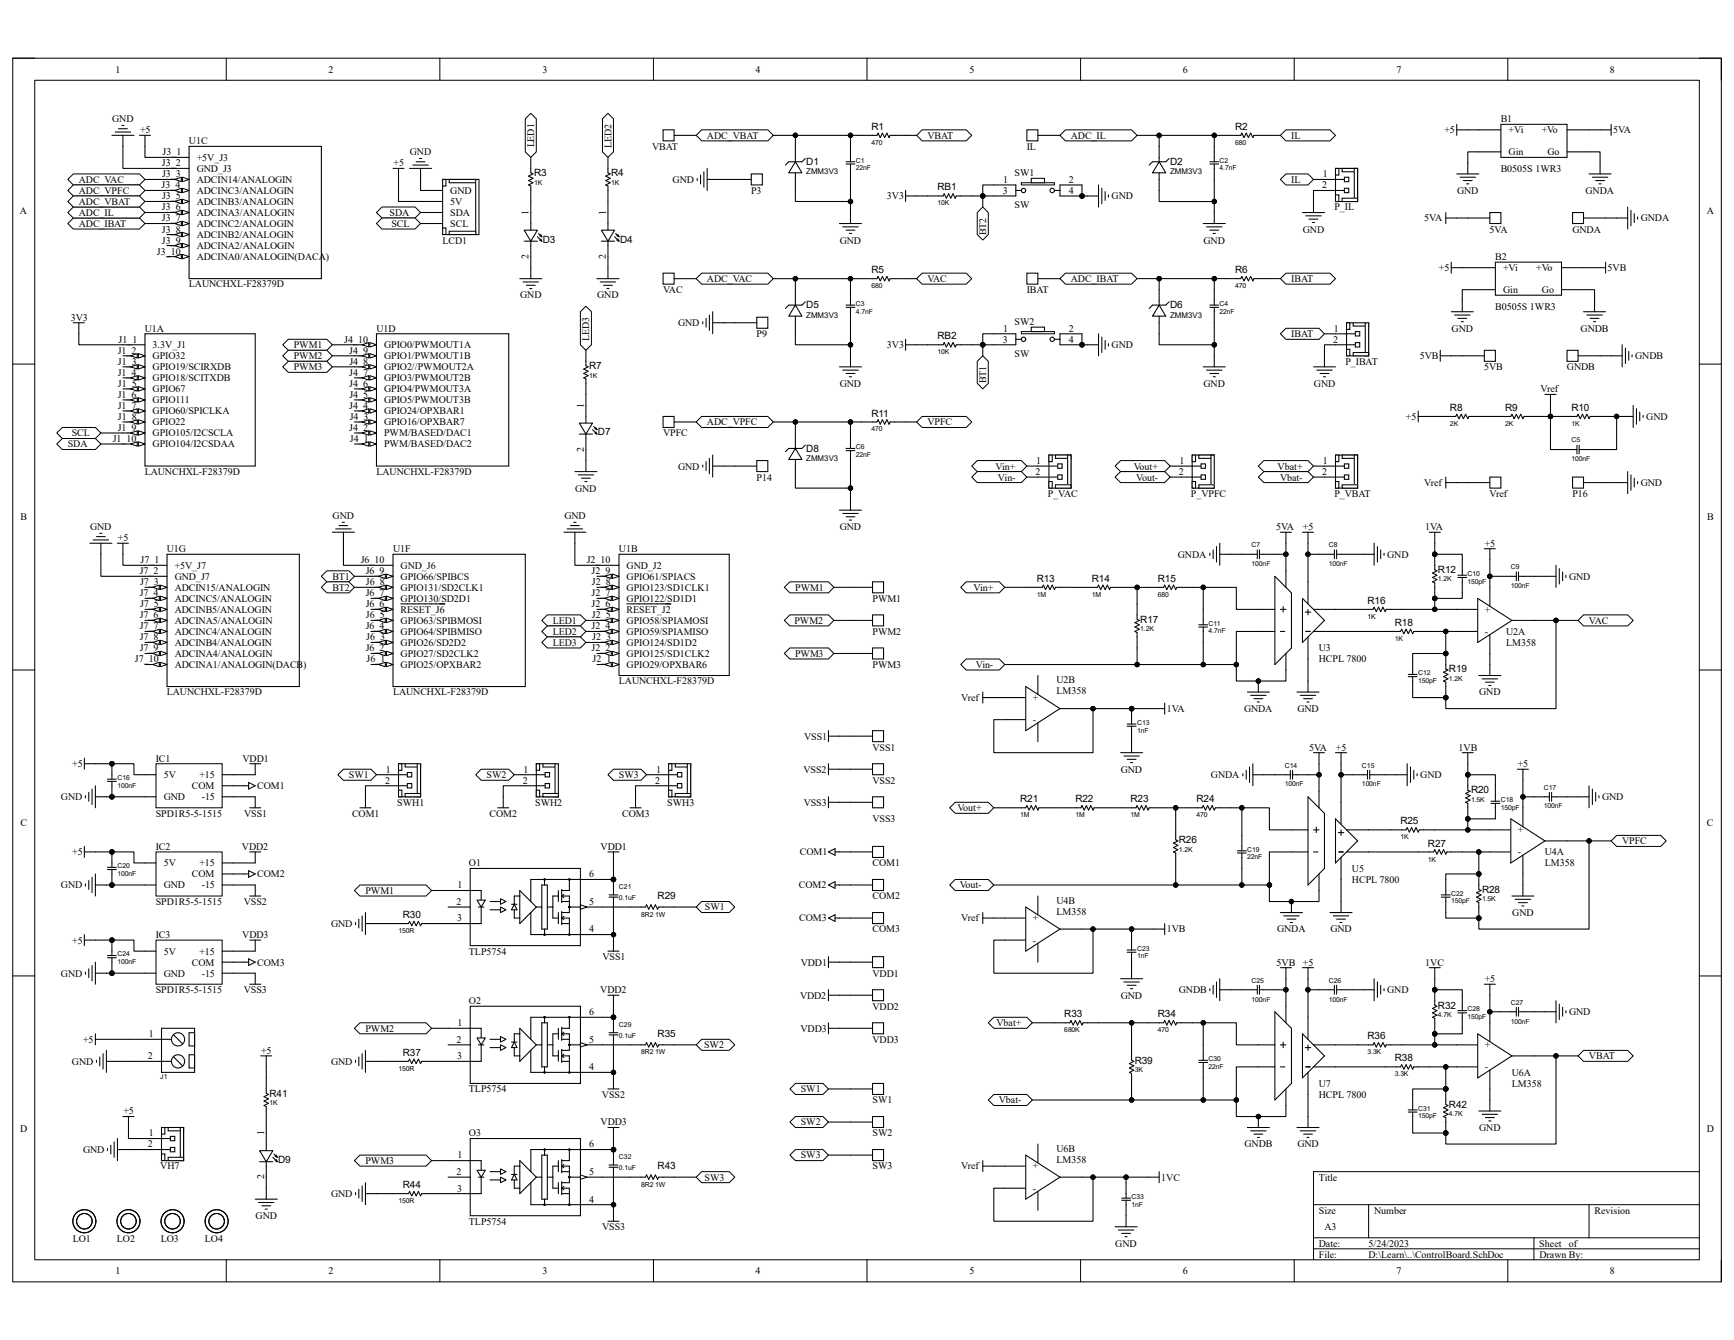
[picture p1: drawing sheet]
# Altium project ControlBoard.PrjPcb
1 sheet, 147 parts. Net scope: flat (ports and power ports of the same name join across sheets).
Board file: ControlBoard.PcbDoc

## Sheet ControlBoard.SchDoc
size A3; SheetNumber: 1; SheetTotal: 1

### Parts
(Parts that share a designator on the sheet are numbered #1, #2 ... from top to bottom, then left to right.)
5VA  test PCB  [tp_red_1p]  (value not drawn)
5VB  test PCB  [tp_red_1p]  (value not drawn)
B1  B0505S 1WR3  [B0505S]
B2  B0505S 1WR3  [B0505S]
C1  22nF  [cap_0805]
C2  4.7nF  [cap_0805]
C3  4.7nF  [cap_0805]
C4  22nF  [cap_0805]
C5  100nF  [cap_0805]
C6  22nF  [cap_0805]
C7  100nF  [cap_0805]
C8  100nF  [cap_0805]
C9  100nF  [cap_0805]
C10  150pF  [cap_0805]
C11  4.7nF  [cap_0805]
C12  150pF  [cap_0805]
C13  1nF  [cap_0805]
C14  100nF  [cap_0805]
C15  100nF  [cap_0805]
C16  100nF  [cap_0805]
C17  100nF  [cap_0805]
C18  150pF  [cap_0805]
C19  22nF  [cap_0805]
C20  100nF  [cap_0805]
C21  0.1uF  [cap_0805]
C22  150pF  [cap_0805]
C23  1nF  [cap_0805]
C24  100nF  [cap_0805]
C25  100nF  [cap_0805]
C26  100nF  [cap_0805]
C27  100nF  [cap_0805]
C28  150pF  [cap_0805]
C29  0.1uF  [cap_0805]
C30  22nF  [cap_0805]
C31  150pF  [cap_0805]
C32  0.1uF  [cap_0805]
C33  1nF  [cap_0805]
COM1  test PCB  [tp_white_1p]  (value not drawn)
COM2  test PCB  [tp_white_1p]  (value not drawn)
COM3  test PCB  [tp_white_1p]  (value not drawn)
D1  ZMM3V3  [D_SOD80]
D2  ZMM3V3  [D_SOD80]
D3  (no value)  [LED0805RED]
D4  (no value)  [LED0805RED]
D5  ZMM3V3  [D_SOD80]
D6  ZMM3V3  [D_SOD80]
D7  (no value)  [LED0805RED]
D8  ZMM3V3  [D_SOD80]
D9  (no value)  [LED0805RED]
GNDA  test PCB  [Tp_black_1p]  (value not drawn)
GNDB  test PCB  [Tp_black_1p]  (value not drawn)
IBAT  test PCB  [tp_yellow_1p]  (value not drawn)
IC1  SPD1R5-5-1515  [SPS1R5]
IC2  SPD1R5-5-1515  [SPS1R5]
IC3  SPD1R5-5-1515  [SPS1R5]
IL  test PCB  [tp_yellow_1p]  (value not drawn)
J1  CONN_TB2  [TBG_2]  (value not drawn)
LCD1  HHDR_4  [XH_4]  (value not drawn)
LO1  LO KHOAN  [SCMH_M3P5FT]  (value not drawn)
LO2  LO KHOAN  [SCMH_M3P5FT]  (value not drawn)
LO3  LO KHOAN  [SCMH_M3P5FT]  (value not drawn)
LO4  LO KHOAN  [SCMH_M3P5FT]  (value not drawn)
O1  TLP5754  [TLP5754]
O2  TLP5754  [TLP5754]
O3  TLP5754  [TLP5754]
P3  test PCB  [Tp_black_1p]  (value not drawn)
P9  test PCB  [Tp_black_1p]  (value not drawn)
P14  test PCB  [Tp_black_1p]  (value not drawn)
P16  test PCB  [Tp_black_1p]  (value not drawn)
P_IBAT  HHDR_2  [XH_2]  (value not drawn)
P_IL  HHDR_2  [XH_2]  (value not drawn)
P_VAC  HHDR_2  [VH-2]  (value not drawn)
P_VBAT  HHDR_2  [VH-2]  (value not drawn)
P_VPFC  HHDR_2  [VH-2]  (value not drawn)
PWM1  test PCB  [tp_yellow_1p]  (value not drawn)
PWM2  test PCB  [tp_yellow_1p]  (value not drawn)
PWM3  test PCB  [tp_yellow_1p]  (value not drawn)
R1  470  [R0805]
R2  680  [R0805]
R3  1K  [R0805]
R4  1K  [R0805]
R5  680  [R0805]
R6  470  [R0805]
R7  1K  [R0805]
R8  2K  [R0805]
R9  2K  [R0805]
R10  1K  [R0805]
R11  470  [R0805]
R12  1.2K  [R0805]
R13  1M  [R1206]
R14  1M  [R1206]
R15  680  [R0805]
R16  1K  [R0805]
R17  1.2K  [R1206]
R18  1K  [R0805]
R19  1.2K  [R0805]
R20  1.5K  [R0805]
R21  1M  [R1206]
R22  1M  [R1206]
R23  1M  [R1206]
R24  470  [R0805]
R25  1K  [R0805]
R26  1.2K  [R1206]
R27  1K  [R0805]
R28  1.5K  [R0805]
R29  8R2 1W  [R2512]
R30  150R  [R0805]
R32  4.7K  [R0805]
R33  680K  [R0805]
R34  470  [R0805]
R35  8R2 1W  [R2512]
R36  3.3K  [R0805]
R37  150R  [R0805]
R38  3.3K  [R0805]
R39  3K  [R0805]
R41  1K  [R0805]
R42  4.7K  [R0805]
R43  8R2 1W  [R2512]
R44  150R  [R0805]
RB1  10K  [R0805]
RB2  10K  [R0805]
SW1#1  SW  [SWPBS_SPDT_6X6X5]
SW1#2  test PCB  [Tp_blue_1p]  (value not drawn)
SW2#1  SW  [SWPBS_SPDT_6X6X5]
SW2#2  test PCB  [Tp_blue_1p]  (value not drawn)
SW3  test PCB  [Tp_blue_1p]  (value not drawn)
SWH1  HHDR_2  [VH-2]  (value not drawn)
SWH2  HHDR_2  [VH-2]  (value not drawn)
SWH3  HHDR_2  [VH-2]  (value not drawn)
U1  LAUNCHXL-F28379D  [MOD_LC-F28379D]  (parts A,B,C,D,F,G of 8)
U2  LM358  [SOIC-8]  (parts A,B of 2)
U3  HCPL 7800  [SOP-8P]
U4  LM358  [SOIC-8]  (parts A,B of 2)
U5  HCPL 7800  [SOP-8P]
U6  LM358  [SOIC-8]  (parts A,B of 2)
U7  HCPL 7800  [SOP-8P]
VAC  test PCB  [tp_yellow_1p]  (value not drawn)
VBAT  test PCB  [tp_yellow_1p]  (value not drawn)
VDD1  test PCB  [tp_red_1p]  (value not drawn)
VDD2  test PCB  [tp_red_1p]  (value not drawn)
VDD3  test PCB  [tp_red_1p]  (value not drawn)
VH7  HHDR_2  [VH-2]  (value not drawn)
VPFC  test PCB  [tp_yellow_1p]  (value not drawn)
Vref  test PCB  [tp_red_1p]  (value not drawn)
VSS1  test PCB  [Tp_black_1p]  (value not drawn)
VSS2  test PCB  [Tp_black_1p]  (value not drawn)
VSS3  test PCB  [Tp_black_1p]  (value not drawn)

### Ports
ADC_IBAT (bidir), ADC_IL (bidir), ADC_VAC (bidir), ADC_VBAT (bidir), ADC_VPFC (bidir), BT1 (bidir), BT2 (bidir), IBAT (bidir), IL (bidir), LED1 (bidir), LED2 (bidir), LED3 (bidir), PWM1 (bidir), PWM2 (bidir), PWM3 (bidir), SCL (bidir), SDA (bidir), SW1 (bidir), SW2 (bidir), SW3 (bidir), VAC (bidir), VBAT (bidir), Vbat+ (bidir), Vbat- (bidir), Vin+ (bidir), Vin- (bidir), Vout+ (bidir), Vout- (bidir), VPFC (bidir)

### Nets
1VA: C10.2 C13.2 R12.2 U2.6(-) U2.7(OUT2)
1VB: C18.2 C23.2 R20.2 U4.6(-) U4.7(OUT2)
1VC: C28.2 C33.2 R32.2 U6.6(-) U6.7(OUT2)
3V3: RB1.1 RB2.1 U1.J1_1(3.3V_J1)
5VA: 5VA.1 B1.4(+Vo) C7.2 C14.2 U3.1(VDD1) U5.1(VDD1)
5VB: 5VB.1 B2.4(+Vo) C25.2 U7.1(VDD1)
+5: B1.2(+Vi) B2.2(+Vi) C8.1 C9.1 C15.1 C16.2 C17.1 C20.2 C24.2 C26.1 C27.1 IC1.1(5V) IC2.1(5V) IC3.1(5V) J1.1 LCD1.2(5V) R8.2 R41.1 U1.J3_1(+5V_J3) U1.J7_1(+5V_J7) U2.8(VCC) U3.8(VDD2) U4.8(VCC) U5.8(VDD2) U6.8(VCC) U7.8(VDD2) VH7.1
COM1: COM1.1 IC1.4(COM) SWH1.2
COM2: COM2.1 IC2.4(COM) SWH2.2
COM3: COM3.1 IC3.4(COM) SWH3.2
GND: B1.1(Gin) B2.1(Gin) C1.1 C2.1 C3.1 C4.1 C5.1 C6.1 C8.2 C9.2 C13.1 C15.2 C16.1 C17.2 C20.1 C23.1 C24.1 C26.2 C27.2 C33.1 D1.1 D2.1 D3.2(CATHODE) D4.2(CATHODE) D5.1 D6.1 D7.2(CATHODE) D8.1 D9.2(CATHODE) IC1.2(GND) IC2.2(GND) IC3.2(GND) J1.2 LCD1.1(GND) P3.1 P9.1 P14.1 P16.1 P_IBAT.2 P_IL.2 R10.1 R30.1 R37.1 R44.1 SW1#1.2 SW1#1.4 SW2#1.2 SW2#1.4 U1.J2_10(GND_J2) U1.J3_2(GND_J3) U1.J6_10(GND_J6) U1.J7_2(GND_J7) U2.4(GND) U3.5(GND2) U4.4(GND) U5.5(GND2) U6.4(GND) U7.5(GND2) VH7.2
GNDA: B1.3(Go) C7.1 C11.1 C14.1 C19.1 GNDA.1 P_VAC.2 P_VPFC.2 R17.1 R26.1 U3.3(-) U3.4(GND1) U5.3(-) U5.4(GND1) ; port Vin-, port Vout-
GNDB: B2.3(Go) C25.1 C30.1 GNDB.1 P_VBAT.2 R39.1 U7.3(-) U7.4(GND1) ; port Vbat-
VDD1: C21.2 IC1.5(+15) O1.6(VCC) VDD1.1
VDD2: C29.2 IC2.5(+15) O2.6(VCC) VDD2.1
VDD3: C32.2 IC3.5(+15) O3.6(VCC) VDD3.1
Vref: C5.2 R9.1 R10.2 U2.5(+) U4.5(+) U6.5(+) Vref.1
VSS1: C21.1 IC1.3(-15) O1.4(GND) VSS1.1
VSS2: C29.1 IC2.3(-15) O2.4(GND) VSS2.1
VSS3: C32.1 IC3.3(-15) O3.4(GND) VSS3.1
NetC1_2: C1.2 D1.2 R1.1 U1.J3_5(ADCINB3/ANALOGIN) VBAT.1 ; port ADC_VBAT
NetC2_2: C2.2 D2.2 IL.1 R2.1 U1.J3_6(ADCINA3/ANALOGIN) ; port ADC_IL
NetC3_2: C3.2 D5.2 R5.1 U1.J3_3(ADCIN14/ANALOGIN) VAC.1 ; port ADC_VAC
NetC4_2: C4.2 D6.2 IBAT.1 R6.1 U1.J3_7(ADCINC2/ANALOGIN) ; port ADC_IBAT
NetC6_2: C6.2 D8.2 R11.1 U1.J3_4(ADCINC3/ANALOGIN) VPFC.1 ; port ADC_VPFC
NetC10_1: C10.1 R12.1 R16.2 U2.3(+)
NetC11_2: C11.2 R15.1 U3.2(+)
NetC12_1: C12.1 R5.2 R19.1 U2.1(OUT1) ; port VAC
NetC12_2: C12.2 R18.2 R19.2 U2.2(-)
NetC18_1: C18.1 R20.1 R25.2 U4.3(+)
NetC19_2: C19.2 R24.1 U5.2(+)
NetC22_1: C22.1 R11.2 R28.1 U4.1(OUT1) ; port VPFC
NetC22_2: C22.2 R27.2 R28.2 U4.2(-)
NetC28_1: C28.1 R32.1 R36.2 U6.3(+)
NetC30_2: C30.2 R34.1 U7.2(+)
NetC31_1: C31.1 R1.2 R42.1 U6.1(OUT1) ; port VBAT
NetC31_2: C31.2 R38.2 R42.2 U6.2(-)
NetD3_1: D3.1(ANODE) R3.2
NetD4_1: D4.1(ANODE) R4.2
NetD7_1: D7.1(ANODE) R7.2
NetD9_1: D9.1(ANODE) R41.2
NetLCD1_3: LCD1.3(SDA) U1.J1_10(GPIO104/I2CSDAA) ; port SDA
NetLCD1_4: LCD1.4(SCL) U1.J1_9(GPIO105/I2CSCLA) ; port SCL
NetO1_1: O1.1(NC) PWM1.1 U1.J4_10(GPIO0/PWMOUT1A) ; port PWM1
NetO1_3: O1.3(KATHODE) R30.2
NetO1_5: O1.5(VO) R29.1
NetO2_1: O2.1(NC) PWM2.1 U1.J4_9(GPIO1/PWMOUT1B) ; port PWM2
NetO2_3: O2.3(KATHODE) R37.2
NetO2_5: O2.5(VO) R35.1
NetO3_1: O3.1(NC) PWM3.1 U1.J4_8(GPIO2//PWMOUT2A) ; port PWM3
NetO3_3: O3.3(KATHODE) R44.2
NetO3_5: O3.5(VO) R43.1
NetP_IBAT_1: P_IBAT.1 R6.2 ; port IBAT
NetP_IL_1: P_IL.1 R2.2 ; port IL
NetP_VAC_1: P_VAC.1 R13.1 ; port Vin+
NetP_VBAT_1: P_VBAT.1 R33.1 ; port Vbat+
NetP_VPFC_1: P_VPFC.1 R21.1 ; port Vout+
NetR3_1: R3.1 U1.J2_5(GPIO58/SPIAMOSI) ; port LED1
NetR4_1: R4.1 U1.J2_4(GPIO59/SPIAMISO) ; port LED2
NetR7_1: R7.1 U1.J2_3(GPIO124/SD1D2) ; port LED3
NetR8_1: R8.1 R9.2
NetR13_2: R13.2 R14.1
NetR14_2: R14.2 R15.2 R17.2
NetR16_1: R16.1 U3.7(+)
NetR18_1: R18.1 U3.6(-)
NetR21_2: R21.2 R22.1
NetR22_2: R22.2 R23.1
NetR23_2: R23.2 R24.2 R26.2
NetR25_1: R25.1 U5.7(+)
NetR27_1: R27.1 U5.6(-)
NetR29_2: R29.2 SW1#2.1 SWH1.1 ; port SW1
NetR33_2: R33.2 R34.2 R39.2
NetR35_2: R35.2 SW2#2.1 SWH2.1 ; port SW2
NetR36_1: R36.1 U7.7(+)
NetR38_1: R38.1 U7.6(-)
NetR43_2: R43.2 SW3.1 SWH3.1 ; port SW3
NetRB1_2: RB1.2 SW1#1.1 SW1#1.3 U1.J6_8(GPIO131/SD2CLK1) ; port BT2
NetRB2_2: RB2.2 SW2#1.1 SW2#1.3 U1.J6_9(GPIO66/SPIBCS) ; port BT1

Not connected (* = marked no-connect by the designer): O1 2(ANODE); O2 2(ANODE); O3 2(ANODE); U1 J1_2(GPIO32) J1_3(GPIO19/SCIRXDB) J1_4(GPIO18/SCITXDB) J1_5(GPIO67) J1_6(GPIO111) J1_7(GPIO60/SPICLKA) J1_8(GPIO22) J2_1(GPIO29/OPXBAR6) J2_2(GPIO125/SD1CLK2) J2_6(~{RESET_J2}) J2_7(GPIO122/SD1D1) J2_8(GPIO123/SD1CLK1) J2_9(GPIO61/SPIACS) J3_8(ADCINB2/ANALOGIN) J3_9(ADCINA2/ANALOGIN) J3_10(ADCINA0/ANALOGIN(DACA)) J4_1(PWM/BASED/DAC2) J4_2(PWM/BASED/DAC1) J4_3(GPIO16/OPXBAR7) J4_4(GPIO24/OPXBAR1) J4_5(GPIO5/PWMOUT3B) J4_6(GPIO4/PWMOUT3A) J4_7(GPIO3/PWMOUT2B) J6_1(GPIO25/OPXBAR2) J6_2(GPIO27/SD2CLK2) J6_3(GPIO26/SD2D2) J6_4(GPIO64/SPIBMISO) J6_5(GPIO63/SPIBMOSI) J6_6(~{RESET_J6}) J6_7(GPIO130/SD2D1) J7_3(ADCIN15/ANALOGIN) J7_4(ADCINC5/ANALOGIN) J7_5(ADCINB5/ANALOGIN) J7_6(ADCINA5/ANALOGIN) J7_7(ADCINC4/ANALOGIN) J7_8(ADCINB4/ANALOGIN) J7_9(ADCINA4/ANALOGIN) J7_10(ADCINA1/ANALOGIN(DACB))
